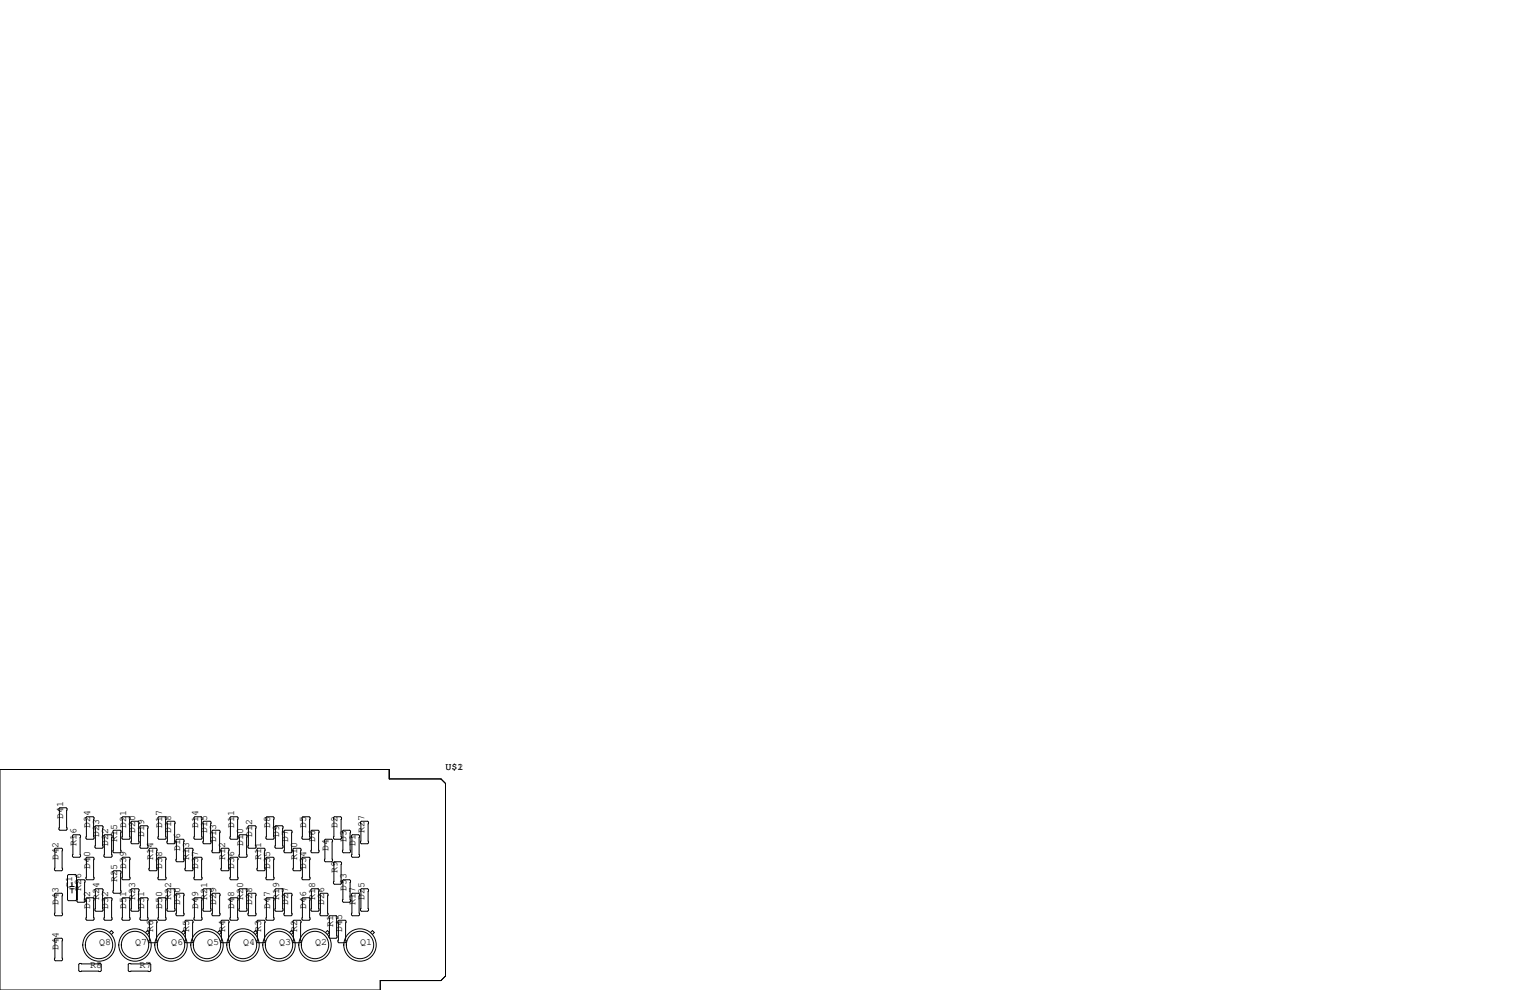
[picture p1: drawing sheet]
<svg xmlns="http://www.w3.org/2000/svg" width="432mm" height="279mm" viewBox="0 0 432 279" stroke-linecap="round" stroke-linejoin="round" font-family="sans-serif">
<g fill="none" stroke="#000" stroke-width=".28">
<path d="M0 217.2h109.9v2.6h14.6l1.2 1.3v54.4l-1.2 1.2h-17.2v2.7h-107.3zM15.6 239.4h1.8l.3 .2v5.9l-.3 .2h-1.8l-.2-.2v-5.9zM16.9 228h1.8l.2 .2v5.9l-.2 .2h-1.8l-.3-.2v-5.9zM20.7 235.6h1.8l.2 .2v5.9l-.2 .2h-1.8l-.3-.2v-5.9zM24.5 230.5h1.8l.2 .3v5.8l-.2 .3h-1.8l-.2-.3v-5.8zM27.1 233h1.7l.3 .3v5.8l-.3 .3h-1.7l-.3-.3v-5.8zM29.6 235.6h1.8l.2 .2v5.9l-.2 .2h-1.8l-.3-.2v-5.9zM32.1 234.3h1.8l.3 .3v5.8l-.3 .3h-1.8l-.2-.3v-5.8zM34.7 230.5h1.7l.3 .3v5.8l-.3 .3h-1.7l-.3-.3v-5.8zM37 232l.2-.2h1.8l.2 .2v5.9l-.2 .2h-1.8l-.2-.2zM39.5 233.3l.3-.3h1.7l.3 .3v5.8l-.3 .3h-1.7l-.3-.3zM42 239.6l.3-.2h1.8l.2 .2v5.9l-.2 .2h-1.8l-.3-.2z"/>
<path d="M44.6 230.8l.2-.3h1.8l.3 .3v5.8l-.3 .3h-1.8l-.2-.3zM47.1 232l.3-.2h1.7l.3 .2v5.9l-.3 .2h-1.7l-.3-.2zM49.7 237.1l.2-.2h1.8l.2 .2v5.9l-.2 .2h-1.8l-.2-.2zM52.2 239.6l.3-.2h1.7l.3 .2v5.9l-.3 .2h-1.7l-.3-.2zM54.7 230.8l.3-.3h1.8l.2 .3v5.8l-.2 .3h-1.8l-.3-.3zM57.3 232l.2-.2h1.8l.3 .2v5.9l-.3 .2h-1.8l-.2-.2zM59.8 234.6l.3-.3h1.7l.3 .3v5.8l-.3 .3h-1.7l-.3-.3zM62.4 239.6l.2-.2h1.8l.2 .2v5.9l-.2 .2h-1.8l-.2-.2zM64.9 230.8l.3-.3h1.7l.3 .3v5.8l-.3 .3h-1.7l-.3-.3zM67.4 235.8l.3-.2h1.8l.2 .2v5.9l-.2 .2h-1.8l-.3-.2zM70 233.3l.2-.3h1.8l.3 .3v5.8l-.3 .3h-1.8l-.2-.3zM72.5 239.6l.3-.2h1.7l.3 .2v5.9l-.3 .2h-1.7l-.3-.2z"/>
<path d="M75.1 230.8l.2-.3h1.8l.2 .3v5.8l-.2 .3h-1.8l-.2-.3zM77.6 233.3l.3-.3h1.7l.3 .3v5.8l-.3 .3h-1.7l-.3-.3zM80.4 234.3h1.8l.2 .3v5.8l-.2 .3h-1.8l-.3-.3v-5.8zM82.7 239.6l.2-.2h1.8l.3 .2v5.9l-.3 .2h-1.8l-.2-.2zM85.2 230.8l.3-.3h1.7l.3 .3v5.8l-.3 .3h-1.7l-.3-.3zM88 234.3h1.8l.2 .3v5.8l-.2 .3h-1.8l-.2-.3v-5.8zM91.6 237.1l.2-.2h1.8l.3 .2v5.9l-.3 .2h-1.8l-.2-.2zM94.1 230.8l.3-.3h1.7l.3 .3v5.8l-.3 .3h-1.7l-.3-.3zM96.9 234.3h1.8l.2 .3v5.8l-.2 .3h-1.8l-.3-.3v-5.8zM99.2 235.8l.2-.2h1.8l.3 .2v5.9l-.3 .2h-1.8l-.2-.2zM102 231.8h1.8l.2 .2v5.9l-.2 .2h-1.8l-.3-.2v-5.9zM15.4 252.3l.2-.2h1.8l.3 .2v5.9l-.3 .2h-1.8l-.2-.2z"/>
<path d="M19.3 246.8h2l.3 .3v6.8l-.3 .3h-2l-.2-.3v-6.8zM19.7 250.8h1.3M19.7 250.2h1.3M20.3 249v1.2M20.3 250.8v1.2M21.7 248.5l.3-.2h1.7l.3 .2v5.9l-.3 .2h-1.7l-.3-.2zM24.3 253.6l.2-.2h1.8l.2 .2v5.9l-.2 .2h-1.8l-.2-.2zM24.5 241.9h1.8l.2 .3v5.8l-.2 .3h-1.8l-.2-.3v-5.8zM26.8 251.1l.3-.3h1.7l.3 .3v5.8l-.3 .3h-1.7l-.3-.3zM29.3 253.6l.3-.2h1.8l.2 .2v5.9l-.2 .2h-1.8l-.3-.2zM31.9 246l.2-.3h1.8l.3 .3v5.8l-.3 .3h-1.8l-.2-.3zM34.4 253.6l.3-.2h1.7l.3 .2v5.9l-.3 .2h-1.7l-.3-.2z"/>
<path d="M34.7 241.9h1.7l.3 .3v5.8l-.3 .3h-1.7l-.3-.3v-5.8zM37 251.1l.2-.3h1.8l.2 .3v5.8l-.2 .3h-1.8l-.2-.3zM39.5 253.6l.3-.2h1.7l.3 .2v5.9l-.3 .2h-1.7l-.3-.2zM42 260l.3-.3h1.8l.2 .3v5.8l-.2 .3h-1.8l-.3-.3zM44.6 253.6l.2-.2h1.8l.3 .2v5.9l-.3 .2h-1.8l-.2-.2zM44.6 242.2l.2-.3h1.8l.3 .3v5.8l-.3 .3h-1.8l-.2-.3zM47.1 251.1l.3-.3h1.7l.3 .3v5.8l-.3 .3h-1.7l-.3-.3zM49.7 252.3l.2-.2h1.8l.2 .2v5.9l-.2 .2h-1.8l-.2-.2zM52.2 260l.3-.3h1.7l.3 .3v5.8l-.3 .3h-1.7l-.3-.3zM54.7 253.6l.3-.2h1.8l.2 .2v5.9l-.2 .2h-1.8l-.3-.2zM54.7 242.2l.3-.3h1.8l.2 .3v5.8l-.2 .3h-1.8l-.3-.3zM57.3 251.1l.2-.3h1.8l.3 .3v5.8l-.3 .3h-1.8l-.2-.3z"/>
<path d="M59.8 252.3l.3-.2h1.7l.3 .2v5.9l-.3 .2h-1.7l-.3-.2zM62.4 260l.2-.3h1.8l.2 .3v5.8l-.2 .3h-1.8l-.2-.3zM64.9 253.6l.3-.2h1.7l.3 .2v5.9l-.3 .2h-1.7l-.3-.2zM64.9 242.2l.3-.3h1.7l.3 .3v5.8l-.3 .3h-1.7l-.3-.3zM67.4 251.1l.3-.3h1.8l.2 .3v5.8l-.2 .3h-1.8l-.3-.3zM70 252.3l.2-.2h1.8l.3 .2v5.9l-.3 .2h-1.8l-.2-.2zM72.5 260l.3-.3h1.7l.3 .3v5.8l-.3 .3h-1.7l-.3-.3zM75.1 253.6l.2-.2h1.8l.2 .2v5.9l-.2 .2h-1.8l-.2-.2zM75.1 242.2l.2-.3h1.8l.2 .3v5.8l-.2 .3h-1.8l-.2-.3zM77.6 251.1l.3-.3h1.7l.3 .3v5.8l-.3 .3h-1.7l-.3-.3zM80.1 252.3l.3-.2h1.8l.2 .2v5.9l-.2 .2h-1.8l-.3-.2zM82.7 260l.2-.3h1.8l.3 .3v5.8l-.3 .3h-1.8l-.2-.3z"/>
<path d="M85.2 253.6l.3-.2h1.7l.3 .2v5.9l-.3 .2h-1.7l-.3-.2zM85.5 241.9h1.7l.3 .3v5.8l-.3 .3h-1.7l-.3-.3v-5.8zM87.8 251.1l.2-.3h1.8l.2 .3v5.8l-.2 .3h-1.8l-.2-.3zM90.3 252.3l.3-.2h1.7l.3 .2v5.9l-.3 .2h-1.7l-.3-.2zM92.8 258.7l.3-.3h1.8l.2 .3v5.8l-.2 .3h-1.8l-.3-.3zM94.4 243.2h1.7l.3 .3v5.8l-.3 .3h-1.7l-.3-.3v-5.8zM95.4 260l.2-.3h1.8l.3 .3v5.8l-.3 .3h-1.8l-.2-.3zM96.6 248.5l.3-.2h1.8l.2 .2v5.9l-.2 .2h-1.8l-.3-.2zM99.2 252.3l.2-.2h1.8l.3 .2v5.9l-.3 .2h-1.8l-.2-.2zM101.7 251.1l.3-.3h1.8l.2 .3v5.8l-.2 .3h-1.8l-.3-.3zM15.6 264.8h1.8l.3 .2v5.9l-.3 .2h-1.8l-.2-.2v-5.9zM22.5 271.9h5.8l.3 .3v1.7l-.3 .3h-5.8l-.3-.3v-1.7z"/>
<path d="M30.9 263.2l.5-.6 .6 .6-.6 .5M36.2 272.2l.2-.3h5.9l.2 .3v1.7l-.2 .3h-5.9l-.2-.3zM41.1 263.2l.5-.6 .5 .6-.5 .5M51.2 263.2l.6-.6 .5 .6-.5 .5M61.4 263.2l.5-.6 .6 .6-.6 .5M71.6 263.2l.5-.6 .5 .6-.5 .5M81.7 263.2l.5-.6 .6 .6-.6 .5M91.9 263.2l.5-.6 .5 .6-.5 .5M104.6 263.2l.5-.6 .5 .6-.5 .5"/>
<circle cx="27.9" cy="266.7" r="3.9"/>
<circle cx="27.9" cy="266.7" r="4.6"/>
<circle cx="38.1" cy="266.7" r="4.6"/>
<circle cx="38.1" cy="266.7" r="3.9"/>
<circle cx="48.3" cy="266.7" r="3.9"/>
<circle cx="48.3" cy="266.7" r="4.6"/>
<circle cx="58.4" cy="266.7" r="3.9"/>
<circle cx="58.4" cy="266.7" r="4.6"/>
<circle cx="68.6" cy="266.7" r="3.9"/>
<circle cx="68.6" cy="266.7" r="4.6"/>
<circle cx="78.7" cy="266.7" r="3.9"/>
<circle cx="78.7" cy="266.7" r="4.6"/>
<circle cx="88.9" cy="266.7" r="3.9"/>
<circle cx="88.9" cy="266.7" r="4.6"/>
<circle cx="101.6" cy="266.7" r="3.9"/>
<circle cx="101.6" cy="266.7" r="4.6"/>
</g>
<g font-size="2.8">
<text x="125.7" y="217.2">U$1</text>
<text x="129.1" y="217.2">2</text>
<text x="17.8" y="231.1" transform="rotate(-90 17.8 231.1)">D41</text>
<text x="25.4" y="233.7" transform="rotate(-90 25.4 233.7)">D24</text>
<text x="35.6" y="233.7" transform="rotate(-90 35.6 233.7)">D21</text>
<text x="45.7" y="233.7" transform="rotate(-90 45.7 233.7)">D17</text>
<text x="55.9" y="233.7" transform="rotate(-90 55.9 233.7)">D14</text>
<text x="66" y="233.7" transform="rotate(-90 66 233.7)">D11</text>
<text x="76.2" y="233.7" transform="rotate(-90 76.2 233.7)">D8</text>
<text x="86.4" y="233.7" transform="rotate(-90 86.4 233.7)">D5</text>
<text x="95.2" y="233.7" transform="rotate(-90 95.2 233.7)">D2</text>
<text x="21.6" y="238.8" transform="rotate(-90 21.6 238.8)">R16</text>
<text x="27.9" y="236.2" transform="rotate(-90 27.9 236.2)">D23</text>
<text x="30.5" y="238.8" transform="rotate(-90 30.5 238.8)">D22</text>
<text x="33" y="237.5" transform="rotate(-90 33 237.5)">R15</text>
<text x="38.1" y="234.9" transform="rotate(-90 38.1 234.9)">D20</text>
<text x="40.6" y="236.2" transform="rotate(-90 40.6 236.2)">D19</text>
<text x="48.3" y="234.9" transform="rotate(-90 48.3 234.9)">D18</text>
<text x="58.4" y="234.9" transform="rotate(-90 58.4 234.9)">D15</text>
<text x="61" y="237.5" transform="rotate(-90 61 237.5)">D13</text>
<text x="68.6" y="238.8" transform="rotate(-90 68.6 238.8)">D10</text>
<text x="71.1" y="236.2" transform="rotate(-90 71.1 236.2)">D12</text>
<text x="78.7" y="236.2" transform="rotate(-90 78.7 236.2)">D9</text>
<text x="81.3" y="237.5" transform="rotate(-90 81.3 237.5)">D7</text>
<text x="88.9" y="237.5" transform="rotate(-90 88.9 237.5)">D6</text>
<text x="97.8" y="237.5" transform="rotate(-90 97.8 237.5)">D3</text>
<text x="100.3" y="238.8" transform="rotate(-90 100.3 238.8)">D1</text>
<text x="102.9" y="234.9" transform="rotate(-90 102.9 234.9)">R27</text>
<text x="16.5" y="242.6" transform="rotate(-90 16.5 242.6)">D42</text>
<text x="25.4" y="245.1" transform="rotate(-90 25.4 245.1)">D40</text>
<text x="35.6" y="245.1" transform="rotate(-90 35.6 245.1)">D39</text>
<text x="43.2" y="242.6" transform="rotate(-90 43.2 242.6)">R14</text>
<text x="45.7" y="245.1" transform="rotate(-90 45.7 245.1)">D38</text>
<text x="50.8" y="240" transform="rotate(-90 50.8 240)">D16</text>
<text x="53.3" y="242.6" transform="rotate(-90 53.3 242.6)">R13</text>
<text x="55.9" y="245.1" transform="rotate(-90 55.9 245.1)">D37</text>
<text x="63.5" y="242.6" transform="rotate(-90 63.5 242.6)">R12</text>
<text x="66" y="245.1" transform="rotate(-90 66 245.1)">D36</text>
<text x="73.7" y="242.6" transform="rotate(-90 73.7 242.6)">R11</text>
<text x="76.2" y="245.1" transform="rotate(-90 76.2 245.1)">D35</text>
<text x="83.8" y="242.6" transform="rotate(-90 83.8 242.6)">R10</text>
<text x="86.4" y="245.1" transform="rotate(-90 86.4 245.1)">D34</text>
<text x="92.7" y="240" transform="rotate(-90 92.7 240)">D4</text>
<text x="20.3" y="250.5" transform="rotate(-90 20.3 250.5)">C1</text>
<text x="22.9" y="251.5" transform="rotate(-90 22.9 251.5)">R26</text>
<text x="33" y="248.9" transform="rotate(-90 33 248.9)">R25</text>
<text x="95.2" y="246.4" transform="rotate(-90 95.2 246.4)">R9</text>
<text x="97.8" y="251.5" transform="rotate(-90 97.8 251.5)">D33</text>
<text x="16.5" y="255.3" transform="rotate(-90 16.5 255.3)">D43</text>
<text x="25.4" y="256.5" transform="rotate(-90 25.4 256.5)">D52</text>
<text x="27.9" y="254" transform="rotate(-90 27.9 254)">R24</text>
<text x="30.5" y="256.5" transform="rotate(-90 30.5 256.5)">D32</text>
<text x="35.6" y="256.5" transform="rotate(-90 35.6 256.5)">D51</text>
<text x="38.1" y="254" transform="rotate(-90 38.1 254)">R23</text>
<text x="40.6" y="256.5" transform="rotate(-90 40.6 256.5)">D31</text>
<text x="45.7" y="256.5" transform="rotate(-90 45.7 256.5)">D50</text>
<text x="48.3" y="254" transform="rotate(-90 48.3 254)">R22</text>
<text x="50.8" y="255.3" transform="rotate(-90 50.8 255.3)">D30</text>
<text x="55.9" y="256.5" transform="rotate(-90 55.9 256.5)">D49</text>
<text x="58.4" y="254" transform="rotate(-90 58.4 254)">R21</text>
<text x="61" y="255.3" transform="rotate(-90 61 255.3)">D29</text>
<text x="66" y="256.5" transform="rotate(-90 66 256.5)">D48</text>
<text x="68.6" y="254" transform="rotate(-90 68.6 254)">R20</text>
<text x="71.1" y="255.3" transform="rotate(-90 71.1 255.3)">D28</text>
<text x="76.2" y="256.5" transform="rotate(-90 76.2 256.5)">D47</text>
<text x="78.7" y="254" transform="rotate(-90 78.7 254)">R19</text>
<text x="81.3" y="255.3" transform="rotate(-90 81.3 255.3)">D27</text>
<text x="86.4" y="256.5" transform="rotate(-90 86.4 256.5)">D46</text>
<text x="88.9" y="254" transform="rotate(-90 88.9 254)">R18</text>
<text x="91.4" y="255.3" transform="rotate(-90 91.4 255.3)">D26</text>
<text x="100.3" y="255.3" transform="rotate(-90 100.3 255.3)">R17</text>
<text x="102.9" y="254" transform="rotate(-90 102.9 254)">D25</text>
<text x="43.2" y="262.9" transform="rotate(-90 43.2 262.9)">R6</text>
<text x="53.3" y="262.9" transform="rotate(-90 53.3 262.9)">R5</text>
<text x="63.5" y="262.9" transform="rotate(-90 63.5 262.9)">R4</text>
<text x="73.7" y="262.9" transform="rotate(-90 73.7 262.9)">R3</text>
<text x="83.8" y="262.9" transform="rotate(-90 83.8 262.9)">R2</text>
<text x="94" y="261.6" transform="rotate(-90 94 261.6)">R1</text>
<text x="96.5" y="262.9" transform="rotate(-90 96.5 262.9)">D45</text>
<text x="16.5" y="268" transform="rotate(-90 16.5 268)">D44</text>
<text x="27.9" y="266.7">Q8</text>
<text x="38.1" y="266.7">Q7</text>
<text x="48.3" y="266.7">Q6</text>
<text x="58.4" y="266.7">Q5</text>
<text x="68.6" y="266.7">Q4</text>
<text x="78.7" y="266.7">Q3</text>
<text x="88.9" y="266.7">Q2</text>
<text x="101.6" y="266.7">Q1</text>
<text x="25.4" y="273">R8</text>
<text x="39.4" y="273">R7</text>
</g>
</svg>
